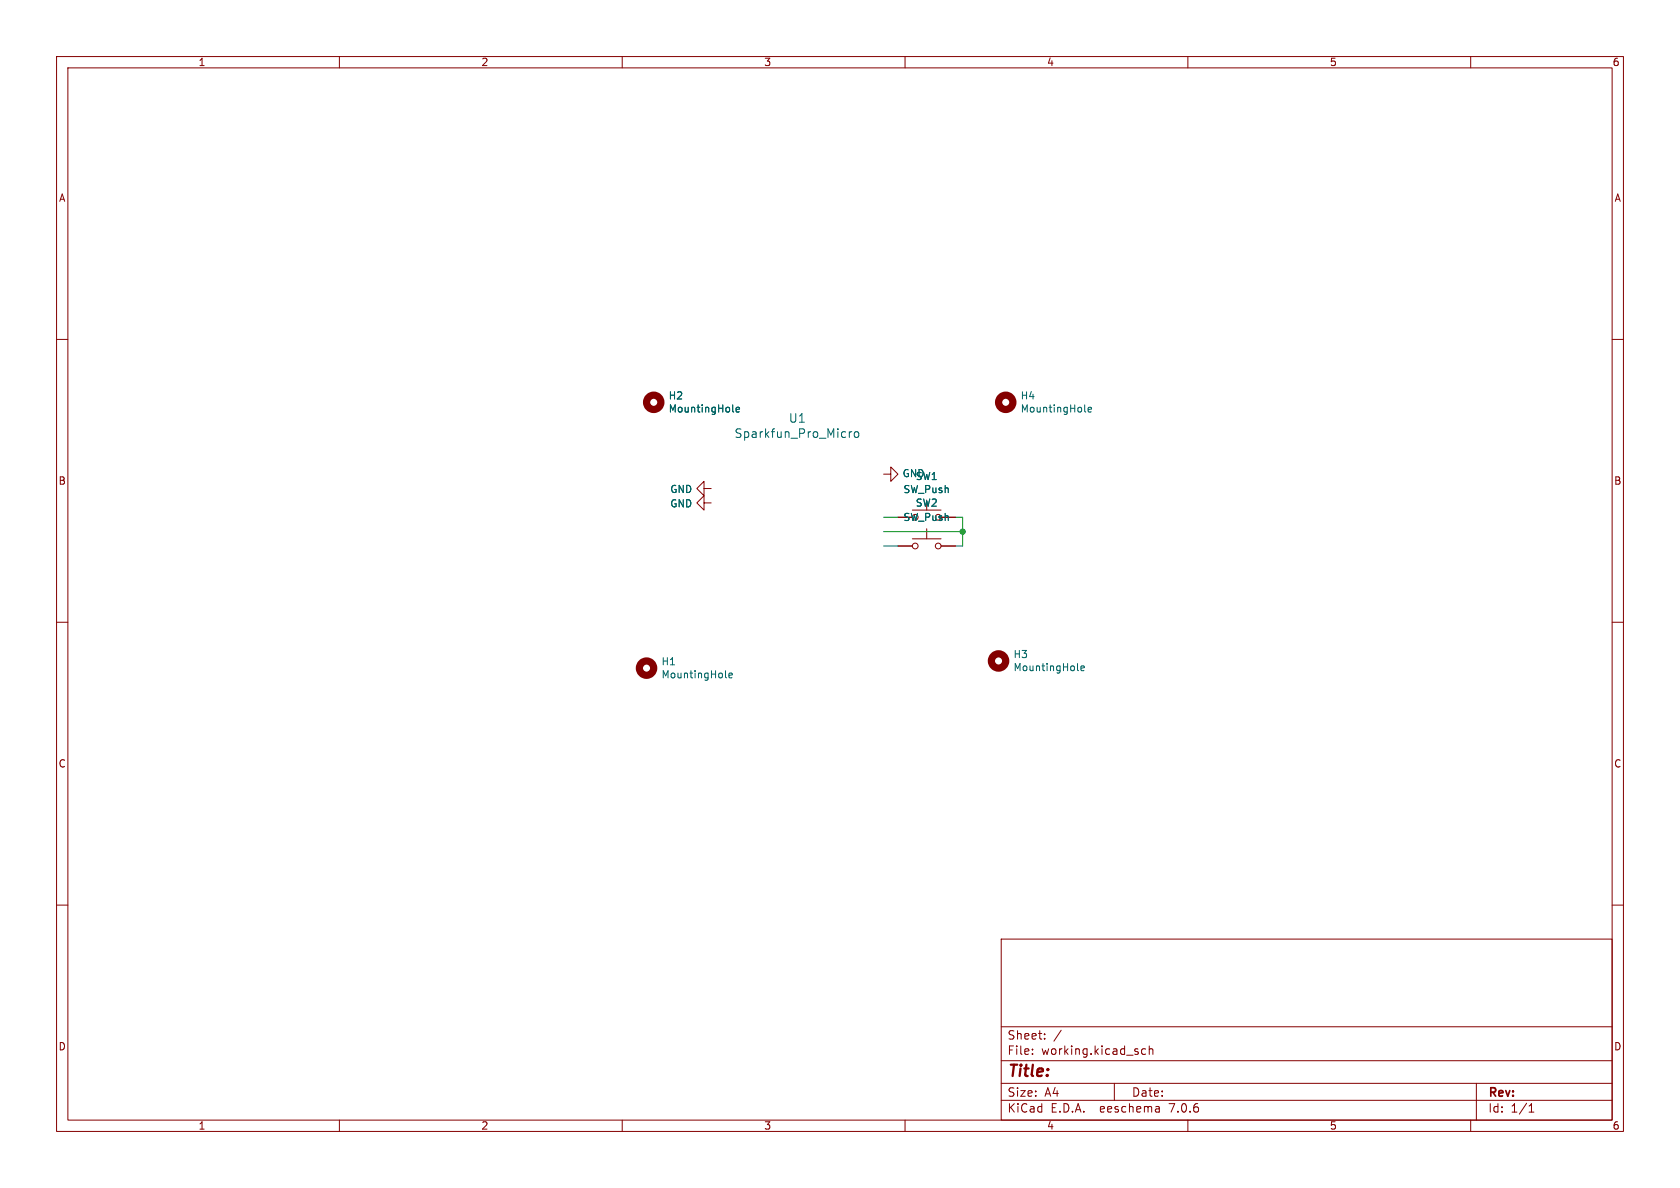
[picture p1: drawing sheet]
(kicad_sch (version 20230121) (generator eeschema)

 (paper "A4")

 (lib_symbols
  (symbol "Mechanical:MountingHole" (pin_names (offset 1.016)) (in_bom yes) (on_board yes)
   (property "Reference" "H" (at 0 5.08 0) (effects (font (size 1.27 1.27))))
   (property "Value" "MountingHole" (at 0 3.175 0) (effects (font (size 1.27 1.27))))
   (property "Footprint" "" (at 0 0 0) (effects (font (size 1.27 1.27)) hide))
   (property "Datasheet" "~" (at 0 0 0) (effects (font (size 1.27 1.27)) hide))
   (symbol "MountingHole_0_1"
    (circle (center 0 0) (radius 1.27) (stroke (width 1.27) (type default)) (fill (type none)))))
  (symbol "Switch:SW_Push" (pin_numbers hide) (pin_names (offset 1.016) hide) (in_bom yes) (on_board yes)
   (property "Reference" "SW" (at 1.27 2.54 0) (effects (font (size 1.27 1.27)) (justify left)))
   (property "Value" "SW_Push" (at 0 -1.524 0) (effects (font (size 1.27 1.27))))
   (property "Footprint" "" (at 0 5.08 0) (effects (font (size 1.27 1.27)) hide))
   (property "Datasheet" "~" (at 0 5.08 0) (effects (font (size 1.27 1.27)) hide))
   (symbol "SW_Push_0_1"
    (circle (center -2.032 0) (radius 0.508) (stroke (width 0) (type default)) (fill (type none)))
    (polyline (pts (xy 0 1.27) (xy 0 3.048)) (stroke (width 0) (type default)) (fill (type none)))
    (polyline (pts (xy 2.54 1.27) (xy -2.54 1.27)) (stroke (width 0) (type default)) (fill (type none)))
    (circle (center 2.032 0) (radius 0.508) (stroke (width 0) (type default)) (fill (type none)))
    (pin passive line (at -5.08 0 0) (length 2.54) (name "1" (effects (font (size 1.27 1.27)))) (number "1" (effects (font (size 1.27 1.27)))))
    (pin passive line (at 5.08 0 180) (length 2.54) (name "2" (effects (font (size 1.27 1.27)))) (number "2" (effects (font (size 1.27 1.27)))))))
  (symbol "power:GND" (power) (pin_names (offset 0)) (in_bom yes) (on_board yes)
   (property "Reference" "#PWR" (at 0 -6.35 0) (effects (font (size 1.27 1.27)) hide))
   (property "Value" "GND" (at 0 -3.81 0) (effects (font (size 1.27 1.27))))
   (property "Footprint" "" (at 0 0 0) (effects (font (size 1.27 1.27)) hide))
   (property "Datasheet" "" (at 0 0 0) (effects (font (size 1.27 1.27)) hide))
   (symbol "GND_0_1"
    (polyline (pts (xy 0 0) (xy 0 -1.27) (xy 1.27 -1.27) (xy 0 -2.54) (xy -1.27 -1.27) (xy 0 -1.27)) (stroke (width 0) (type default)) (fill (type none))))
   (symbol "GND_1_1"
    (pin power_in line (at 0 0 270) (length 0) hide (name "GND" (effects (font (size 1.27 1.27)))) (number "1" (effects (font (size 1.27 1.27))))))))

 (junction (at 170.18 93.98) (diameter 0) (color 0 0 0 0))

 (wire (pts (xy 170.18 96.52) (xy 168.91 96.52)) (stroke (width 0) (type default)))
 (wire (pts (xy 170.18 93.98) (xy 170.18 96.52)) (stroke (width 0) (type default)))
 (wire (pts (xy 170.18 93.98) (xy 170.18 91.44)) (stroke (width 0) (type default)))
 (wire (pts (xy 156.21 93.98) (xy 170.18 93.98)) (stroke (width 0) (type default)))
 (wire (pts (xy 156.21 91.44) (xy 158.75 91.44)) (stroke (width 0) (type default)))
 (wire (pts (xy 170.18 91.44) (xy 168.91 91.44)) (stroke (width 0) (type default)))
 (wire (pts (xy 156.21 96.52) (xy 158.75 96.52)) (stroke (width 0) (type default)))

 (symbol (lib_id "Arduino:Sparkfun_Pro_Micro") (at 140.97 96.52 0) (unit 1) (in_bom yes) (on_board yes) (dnp no)
  (property "Reference" "U1" (at 140.97 73.9394 0) (effects (font (size 1.524 1.524))))
  (property "Value" "Sparkfun_Pro_Micro" (at 140.97 76.6318 0) (effects (font (size 1.524 1.524))))
  (property "Footprint" "arduino:Sparkfun_Pro_Micro" (at 140.97 113.03 0) (effects (font (size 1.524 1.524)) hide))
  (property "Datasheet" "https://www.sparkfun.com/products/12640" (at 143.51 123.19 0) (effects (font (size 1.524 1.524)) hide)))

 (symbol (lib_id "Switch:SW_Push") (at 163.83 91.44 0) (unit 1) (in_bom yes) (on_board yes) (dnp no)
  (property "Reference" "SW1" (at 163.83 84.201 0) (effects (font (size 1.27 1.27))))
  (property "Value" "SW_Push" (at 163.83 86.5124 0) (effects (font (size 1.27 1.27))))
  (property "Footprint" "keyswitches:Kailh_socket_MX_optional" (at 163.83 86.36 0) (effects (font (size 1.27 1.27)) hide))
  (property "Datasheet" "~" (at 163.83 86.36 0) (effects (font (size 1.27 1.27)) hide)) (pin "1") (pin "2"))

 (symbol (lib_id "Switch:SW_Push") (at 163.83 96.52 0) (unit 1) (in_bom yes) (on_board yes) (dnp no)
  (property "Reference" "SW2" (at 163.83 88.9 0) (effects (font (size 1.27 1.27))))
  (property "Value" "SW_Push" (at 163.83 91.44 0) (effects (font (size 1.27 1.27))))
  (property "Footprint" "keyswitches:Kailh_socket_MX_optional" (at 163.83 91.44 0) (effects (font (size 1.27 1.27)) hide))
  (property "Datasheet" "~" (at 163.83 91.44 0) (effects (font (size 1.27 1.27)) hide)) (pin "1") (pin "2"))

 (symbol (lib_id "Mechanical:MountingHole") (at 115.57 71.12 0) (unit 1) (in_bom yes) (on_board yes) (dnp no)
  (property "Reference" "H2" (at 118.11 69.9516 0) (effects (font (size 1.27 1.27)) (justify left)))
  (property "Value" "MountingHole" (at 118.11 72.263 0) (effects (font (size 1.27 1.27)) (justify left)))
  (property "Footprint" "MountingHole:MountingHole_2.2mm_M2_DIN965" (at 115.57 71.12 0) (effects (font (size 1.27 1.27)) hide))
  (property "Datasheet" "~" (at 115.57 71.12 0) (effects (font (size 1.27 1.27)) hide)))

 (symbol (lib_id "Mechanical:MountingHole") (at 177.8 71.12 0) (unit 1) (in_bom yes) (on_board yes) (dnp no)
  (property "Reference" "H4" (at 180.34 69.9516 0) (effects (font (size 1.27 1.27)) (justify left)))
  (property "Value" "MountingHole" (at 180.34 72.263 0) (effects (font (size 1.27 1.27)) (justify left)))
  (property "Footprint" "MountingHole:MountingHole_2.2mm_M2_DIN965" (at 177.8 71.12 0) (effects (font (size 1.27 1.27)) hide))
  (property "Datasheet" "~" (at 177.8 71.12 0) (effects (font (size 1.27 1.27)) hide)))

 (symbol (lib_id "Mechanical:MountingHole") (at 114.3 118.11 0) (unit 1) (in_bom yes) (on_board yes) (dnp no)
  (property "Reference" "H1" (at 116.84 116.9416 0) (effects (font (size 1.27 1.27)) (justify left)))
  (property "Value" "MountingHole" (at 116.84 119.253 0) (effects (font (size 1.27 1.27)) (justify left)))
  (property "Footprint" "MountingHole:MountingHole_2.2mm_M2_DIN965" (at 114.3 118.11 0) (effects (font (size 1.27 1.27)) hide))
  (property "Datasheet" "~" (at 114.3 118.11 0) (effects (font (size 1.27 1.27)) hide)))

 (symbol (lib_id "Mechanical:MountingHole") (at 176.53 116.84 0) (unit 1) (in_bom yes) (on_board yes) (dnp no)
  (property "Reference" "H3" (at 179.07 115.6716 0) (effects (font (size 1.27 1.27)) (justify left)))
  (property "Value" "MountingHole" (at 179.07 117.983 0) (effects (font (size 1.27 1.27)) (justify left)))
  (property "Footprint" "MountingHole:MountingHole_2.2mm_M2_DIN965" (at 176.53 116.84 0) (effects (font (size 1.27 1.27)) hide))
  (property "Datasheet" "~" (at 176.53 116.84 0) (effects (font (size 1.27 1.27)) hide)))

 (symbol (lib_id "power:GND") (at 156.21 83.82 90) (unit 1) (in_bom yes) (on_board yes) (dnp no)
  (property "Reference" "#PWR0101" (at 162.56 83.82 0) (effects (font (size 1.27 1.27)) hide))
  (property "Value" "GND" (at 159.4612 83.693 90) (effects (font (size 1.27 1.27)) (justify right)))
  (property "Footprint" "" (at 156.21 83.82 0) (effects (font (size 1.27 1.27)) hide))
  (property "Datasheet" "" (at 156.21 83.82 0) (effects (font (size 1.27 1.27)) hide)) (pin "1"))

 (symbol (lib_id "power:GND") (at 125.73 86.36 270) (unit 1) (in_bom yes) (on_board yes) (dnp no)
  (property "Reference" "#PWR0102" (at 119.38 86.36 0) (effects (font (size 1.27 1.27)) hide))
  (property "Value" "GND" (at 122.4788 86.487 90) (effects (font (size 1.27 1.27)) (justify right)))
  (property "Footprint" "" (at 125.73 86.36 0) (effects (font (size 1.27 1.27)) hide))
  (property "Datasheet" "" (at 125.73 86.36 0) (effects (font (size 1.27 1.27)) hide)) (pin "1"))

 (symbol (lib_id "power:GND") (at 125.73 88.9 270) (unit 1) (in_bom yes) (on_board yes) (dnp no)
  (property "Reference" "#PWR0103" (at 119.38 88.9 0) (effects (font (size 1.27 1.27)) hide))
  (property "Value" "GND" (at 122.4788 89.027 90) (effects (font (size 1.27 1.27)) (justify right)))
  (property "Footprint" "" (at 125.73 88.9 0) (effects (font (size 1.27 1.27)) hide))
  (property "Datasheet" "" (at 125.73 88.9 0) (effects (font (size 1.27 1.27)) hide)) (pin "1"))

 (sheet_instances (path "" (page "1"))))
